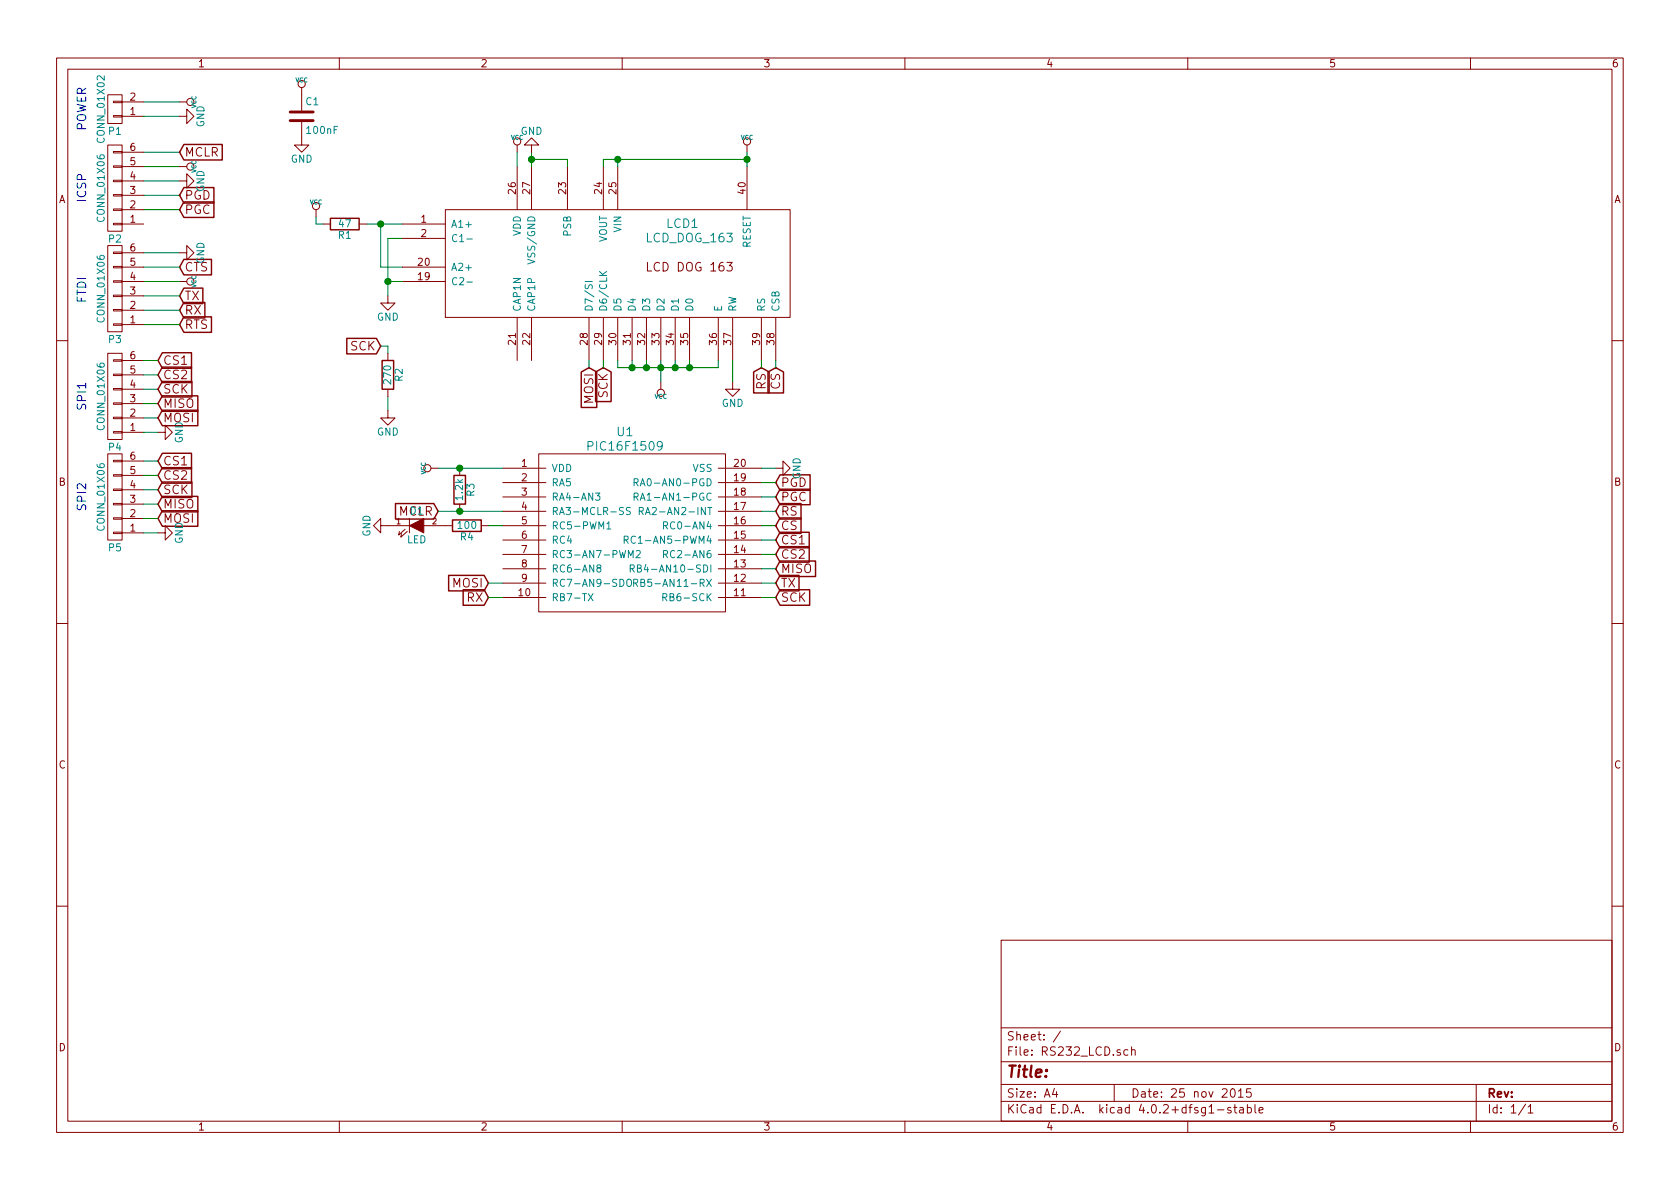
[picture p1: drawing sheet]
EESchema Schematic File Version 2
LIBS:power
LIBS:device
LIBS:transistors
LIBS:conn
LIBS:linear
LIBS:regul
LIBS:74xx
LIBS:cmos4000
LIBS:adc-dac
LIBS:memory
LIBS:xilinx
LIBS:microcontrollers
LIBS:dsp
LIBS:microchip
LIBS:analog_switches
LIBS:motorola
LIBS:texas
LIBS:intel
LIBS:audio
LIBS:interface
LIBS:digital-audio
LIBS:philips
LIBS:display
LIBS:cypress
LIBS:siliconi
LIBS:opto
LIBS:atmel
LIBS:contrib
LIBS:valves
LIBS:w_microcontrollers
LIBS:lib_villemejane
LIBS:RS232_LCD-cache
EELAYER 25 0
EELAYER END
$Descr A4 11693 8268
encoding utf-8
Sheet 1 1
Title ""
Date "25 nov 2015"
Rev ""
Comp ""
Comment1 ""
Comment2 ""
Comment3 ""
Comment4 ""
$EndDescr
$Comp
L LCD_DOG_163 LCD1
U 1 1
P 6200 1250
F 0 "LCD1" H 4750 950 60  0000 C CNN
F 1 "LCD_DOG_163" H 4800 850 60  0000 C CNN
F 2 "lib_villemejane:LCD_DOG" H 6200 1250 60  0001 C CNN
F 3 "" H 6200 1250 60  0000 C CNN
	1    6200 1250
	1    0    0    -1  
$EndComp
$Comp
L VCC #PWR01
U 1 1
P 1250 1950
F 0 "#PWR01" H 1250 2050 30  0001 C CNN
F 1 "VCC" H 1250 2050 30  0000 C CNN
F 2 "" H 1250 1950 60  0000 C CNN
F 3 "" H 1250 1950 60  0000 C CNN
	1    1250 1950
	0    1    1    0   
$EndComp
$Comp
L VCC #PWR02
U 1 1
P 3600 1050
F 0 "#PWR02" H 3600 1150 30  0001 C CNN
F 1 "VCC" H 3600 1150 30  0000 C CNN
F 2 "" H 3600 1050 60  0000 C CNN
F 3 "" H 3600 1050 60  0000 C CNN
	1    3600 1050
	1    0    0    -1  
$EndComp
$Comp
L VCC #PWR03
U 1 1
P 2200 1500
F 0 "#PWR03" H 2200 1600 30  0001 C CNN
F 1 "VCC" H 2200 1600 30  0000 C CNN
F 2 "" H 2200 1500 60  0000 C CNN
F 3 "" H 2200 1500 60  0000 C CNN
	1    2200 1500
	1    0    0    -1  
$EndComp
Wire Wire Line
	3600 1050 3600 1150
Wire Wire Line
	3700 1050 3700 1150
Wire Wire Line
	2800 1550 2550 1550
Wire Wire Line
	2800 1850 2650 1850
Wire Wire Line
	2650 1850 2650 1550
Connection ~ 2650 1550
Wire Wire Line
	2800 1950 2700 1950
Wire Wire Line
	2700 1650 2700 2050
Wire Wire Line
	2700 1650 2800 1650
Connection ~ 2700 1950
Wire Wire Line
	2250 1550 2200 1550
Wire Wire Line
	2200 1550 2200 1500
Wire Wire Line
	1000 1450 1250 1450
Text GLabel 5400 3550 2    60   Input ~ 0
RS
Text GLabel 5400 4150 2    60   Input ~ 0
SCK
Text GLabel 3400 4050 0    60   Input ~ 0
MOSI
Wire Wire Line
	1000 1050 1250 1050
Wire Wire Line
	1000 1150 1250 1150
Wire Wire Line
	1000 1250 1250 1250
Wire Wire Line
	1000 1350 1250 1350
$Comp
L VCC #PWR04
U 1 1
P 5200 1050
F 0 "#PWR04" H 5200 1150 30  0001 C CNN
F 1 "VCC" H 5200 1150 30  0000 C CNN
F 2 "" H 5200 1050 60  0000 C CNN
F 3 "" H 5200 1050 60  0000 C CNN
	1    5200 1050
	1    0    0    -1  
$EndComp
Wire Wire Line
	3950 1150 3950 1100
Wire Wire Line
	3950 1100 3700 1100
Connection ~ 3700 1100
Wire Wire Line
	4200 1150 4200 1100
Wire Wire Line
	4200 1100 5200 1100
Wire Wire Line
	4300 1100 4300 1150
Wire Wire Line
	5200 1050 5200 1150
Connection ~ 4300 1100
Connection ~ 5200 1100
Text GLabel 5400 2550 3    60   Input ~ 0
CS
Text GLabel 5300 2550 3    60   Input ~ 0
RS
Text GLabel 4100 2550 3    60   Input ~ 0
MOSI
Text GLabel 4200 2550 3    60   Input ~ 0
SCK
$Comp
L VCC #PWR05
U 1 1
P 4600 2650
F 0 "#PWR05" H 4600 2750 30  0001 C CNN
F 1 "VCC" H 4600 2750 30  0000 C CNN
F 2 "" H 4600 2650 60  0000 C CNN
F 3 "" H 4600 2650 60  0000 C CNN
	1    4600 2650
	-1   0    0    1   
$EndComp
Wire Wire Line
	4100 2550 4100 2500
Wire Wire Line
	4200 2550 4200 2500
Wire Wire Line
	4600 2650 4600 2500
Wire Wire Line
	4300 2500 4300 2550
Wire Wire Line
	4300 2550 5000 2550
Connection ~ 4600 2550
Wire Wire Line
	4400 2500 4400 2550
Connection ~ 4400 2550
Wire Wire Line
	4500 2500 4500 2550
Connection ~ 4500 2550
Wire Wire Line
	4700 2550 4700 2500
Wire Wire Line
	4800 2550 4800 2500
Connection ~ 4700 2550
Wire Wire Line
	5000 2550 5000 2500
Connection ~ 4800 2550
Wire Wire Line
	5100 2500 5100 2650
Wire Wire Line
	5300 2500 5300 2550
Wire Wire Line
	5400 2500 5400 2550
Text GLabel 2650 2400 0    60   Input ~ 0
SCK
Wire Wire Line
	2650 2400 2700 2400
Wire Wire Line
	2700 2400 2700 2450
Wire Wire Line
	2700 2750 2700 2850
$Comp
L PIC16F1509 U1
U 1 1
P 4400 3450
F 0 "U1" H 4350 3900 60  0000 C CNN
F 1 "PIC16F1509" H 4350 3800 60  0000 C CNN
F 2 "Housings_DIP:DIP-20_W7.62mm_LongPads" H 4100 3450 60  0001 C CNN
F 3 "" H 4100 3450 60  0000 C CNN
	1    4400 3450
	1    0    0    -1  
$EndComp
Text GLabel 1250 1050 2    60   Input ~ 0
MCLR
$Comp
L VCC #PWR06
U 1 1
P 3050 3250
F 0 "#PWR06" H 3050 3350 30  0001 C CNN
F 1 "VCC" H 3050 3350 30  0000 C CNN
F 2 "" H 3050 3250 60  0000 C CNN
F 3 "" H 3050 3250 60  0000 C CNN
	1    3050 3250
	0    -1   -1   0   
$EndComp
Text GLabel 5400 3350 2    60   Input ~ 0
PGD
Text GLabel 5400 3450 2    60   Input ~ 0
PGC
Text GLabel 3050 3550 0    60   Input ~ 0
MCLR
$Comp
L R R1
U 1 1
P 2400 1550
F 0 "R1" V 2480 1550 50  0000 C CNN
F 1 "47" V 2400 1550 50  0000 C CNN
F 2 "Discret:R5" V 2330 1550 50  0001 C CNN
F 3 "" H 2400 1550 50  0000 C CNN
	1    2400 1550
	0    1    1    0   
$EndComp
$Comp
L R R2
U 1 1
P 2700 2600
F 0 "R2" V 2780 2600 50  0000 C CNN
F 1 "270" V 2700 2600 50  0000 C CNN
F 2 "Discret:R5" V 2630 2600 50  0001 C CNN
F 3 "" H 2700 2600 50  0000 C CNN
	1    2700 2600
	1    0    0    -1  
$EndComp
$Comp
L R R3
U 1 1
P 3200 3400
F 0 "R3" V 3280 3400 50  0000 C CNN
F 1 "1.2k" V 3200 3400 50  0000 C CNN
F 2 "Discret:R5" V 3130 3400 50  0001 C CNN
F 3 "" H 3200 3400 50  0000 C CNN
	1    3200 3400
	1    0    0    -1  
$EndComp
Wire Wire Line
	3050 3550 3500 3550
Connection ~ 3200 3550
Wire Wire Line
	3050 3250 3500 3250
Connection ~ 3200 3250
Text GLabel 1250 1350 2    60   Input ~ 0
PGD
Text GLabel 1250 1450 2    60   Input ~ 0
PGC
Text Notes 600  1400 1    60   ~ 0
ICSP
Text Notes 600  2100 1    60   ~ 0
FTDI
Text GLabel 1250 1850 2    60   Input ~ 0
CTS
Text GLabel 1250 2250 2    60   Input ~ 0
RTS
Text GLabel 1250 2050 2    60   Input ~ 0
TX
Text GLabel 1250 2150 2    60   Input ~ 0
RX
Text GLabel 3400 4150 0    60   Input ~ 0
RX
Text GLabel 5400 4050 2    60   Input ~ 0
TX
Wire Wire Line
	1000 2250 1250 2250
Wire Wire Line
	1000 2150 1250 2150
Wire Wire Line
	1000 2050 1250 2050
Wire Wire Line
	1000 1950 1250 1950
Wire Wire Line
	1000 1850 1250 1850
Wire Wire Line
	1000 1750 1250 1750
Wire Wire Line
	5300 3350 5400 3350
Wire Wire Line
	5300 3450 5400 3450
$Comp
L R R4
U 1 1
P 3250 3650
F 0 "R4" V 3330 3650 50  0000 C CNN
F 1 "100" V 3250 3650 50  0000 C CNN
F 2 "Discret:R5" V 3180 3650 50  0001 C CNN
F 3 "" H 3250 3650 50  0000 C CNN
	1    3250 3650
	0    1    1    0   
$EndComp
$Comp
L LED D1
U 1 1
P 2900 3650
F 0 "D1" H 2900 3750 50  0000 C CNN
F 1 "LED" H 2900 3550 50  0000 C CNN
F 2 "LEDs:LED-5MM" H 2900 3650 50  0001 C CNN
F 3 "" H 2900 3650 50  0000 C CNN
	1    2900 3650
	1    0    0    -1  
$EndComp
Wire Wire Line
	5300 3650 5400 3650
Wire Wire Line
	5300 4050 5400 4050
Wire Wire Line
	5300 4150 5400 4150
Wire Wire Line
	3400 4150 3500 4150
Wire Wire Line
	3400 4050 3500 4050
$Comp
L CONN_01X02 P1
U 1 1
P 800 750
F 0 "P1" H 800 900 50  0000 C CNN
F 1 "CONN_01X02" V 900 750 50  0000 C CNN
F 2 "Pin_Headers:Pin_Header_Straight_1x02" H 800 750 50  0001 C CNN
F 3 "" H 800 750 50  0000 C CNN
	1    800  750 
	-1   0    0    1   
$EndComp
$Comp
L CONN_01X06 P2
U 1 1
P 800 1300
F 0 "P2" H 800 1650 50  0000 C CNN
F 1 "CONN_01X06" V 900 1300 50  0000 C CNN
F 2 "Pin_Headers:Pin_Header_Straight_1x06" H 800 1300 50  0001 C CNN
F 3 "" H 800 1300 50  0000 C CNN
	1    800  1300
	-1   0    0    1   
$EndComp
$Comp
L CONN_01X06 P3
U 1 1
P 800 2000
F 0 "P3" H 800 2350 50  0000 C CNN
F 1 "CONN_01X06" V 900 2000 50  0000 C CNN
F 2 "Pin_Headers:Pin_Header_Straight_1x06" H 800 2000 50  0001 C CNN
F 3 "" H 800 2000 50  0000 C CNN
	1    800  2000
	-1   0    0    1   
$EndComp
Text Notes 600  900  1    60   ~ 0
POWER
$Comp
L VCC #PWR07
U 1 1
P 1250 1150
F 0 "#PWR07" H 1250 1250 30  0001 C CNN
F 1 "VCC" H 1250 1250 30  0000 C CNN
F 2 "" H 1250 1150 60  0000 C CNN
F 3 "" H 1250 1150 60  0000 C CNN
	1    1250 1150
	0    1    1    0   
$EndComp
$Comp
L VCC #PWR08
U 1 1
P 1250 700
F 0 "#PWR08" H 1250 800 30  0001 C CNN
F 1 "VCC" H 1250 800 30  0000 C CNN
F 2 "" H 1250 700 60  0000 C CNN
F 3 "" H 1250 700 60  0000 C CNN
	1    1250 700 
	0    1    1    0   
$EndComp
Wire Wire Line
	1000 700  1250 700 
Wire Wire Line
	1000 800  1250 800 
Text Notes 600  2850 1    60   ~ 0
SPI1
$Comp
L CONN_01X06 P5
U 1 1
P 800 3450
F 0 "P5" H 800 3800 50  0000 C CNN
F 1 "CONN_01X06" V 900 3450 50  0000 C CNN
F 2 "Pin_Headers:Pin_Header_Straight_1x06" H 800 3450 50  0001 C CNN
F 3 "" H 800 3450 50  0000 C CNN
	1    800  3450
	-1   0    0    1   
$EndComp
Text GLabel 1100 3300 2    60   Input ~ 0
CS2
Text GLabel 5400 3850 2    60   Input ~ 0
CS2
Text GLabel 5400 3750 2    60   Input ~ 0
CS1
Text GLabel 5400 3950 2    60   Input ~ 0
MISO
Text GLabel 1100 3600 2    60   Input ~ 0
MOSI
Text GLabel 1100 3400 2    60   Input ~ 0
SCK
Text GLabel 1100 3200 2    60   Input ~ 0
CS1
Text GLabel 1100 3500 2    60   Input ~ 0
MISO
Wire Wire Line
	1000 3200 1100 3200
Wire Wire Line
	1000 3300 1100 3300
Wire Wire Line
	1000 3400 1100 3400
Wire Wire Line
	1000 3500 1100 3500
Wire Wire Line
	1000 3600 1100 3600
Wire Wire Line
	1000 3700 1100 3700
$Comp
L CONN_01X06 P4
U 1 1
P 800 2750
F 0 "P4" H 800 3100 50  0000 C CNN
F 1 "CONN_01X06" V 900 2750 50  0000 C CNN
F 2 "Pin_Headers:Pin_Header_Straight_1x06" H 800 2750 50  0001 C CNN
F 3 "" H 800 2750 50  0000 C CNN
	1    800  2750
	-1   0    0    1   
$EndComp
Text GLabel 1100 2600 2    60   Input ~ 0
CS2
Text GLabel 1100 2500 2    60   Input ~ 0
CS1
Wire Wire Line
	1000 2500 1100 2500
Wire Wire Line
	1000 2600 1100 2600
Wire Wire Line
	1000 2700 1100 2700
Wire Wire Line
	1000 2800 1100 2800
Wire Wire Line
	1000 2900 1100 2900
Wire Wire Line
	1000 3000 1100 3000
Text Notes 600  3550 1    60   ~ 0
SPI2\n
$Comp
L C C1
U 1 1
P 2100 800
F 0 "C1" H 2125 900 50  0000 L CNN
F 1 "100nF" H 2125 700 50  0000 L CNN
F 2 "Capacitors_ThroughHole:C_Rect_L7_W2.5_P5" H 2138 650 50  0001 C CNN
F 3 "" H 2100 800 50  0000 C CNN
	1    2100 800 
	1    0    0    -1  
$EndComp
$Comp
L VCC #PWR09
U 1 1
P 2100 650
F 0 "#PWR09" H 2100 750 30  0001 C CNN
F 1 "VCC" H 2100 750 30  0000 C CNN
F 2 "" H 2100 650 60  0000 C CNN
F 3 "" H 2100 650 60  0000 C CNN
	1    2100 650 
	1    0    0    -1  
$EndComp
$Comp
L GND #PWR010
U 1 1
P 3700 1050
F 0 "#PWR010" H 3700 800 50  0001 C CNN
F 1 "GND" H 3700 900 50  0000 C CNN
F 2 "" H 3700 1050 50  0000 C CNN
F 3 "" H 3700 1050 50  0000 C CNN
	1    3700 1050
	-1   0    0    1   
$EndComp
$Comp
L GND #PWR011
U 1 1
P 1250 800
F 0 "#PWR011" H 1250 550 50  0001 C CNN
F 1 "GND" H 1250 650 50  0000 C CNN
F 2 "" H 1250 800 50  0000 C CNN
F 3 "" H 1250 800 50  0000 C CNN
	1    1250 800 
	0    -1   -1   0   
$EndComp
$Comp
L GND #PWR012
U 1 1
P 1250 1250
F 0 "#PWR012" H 1250 1000 50  0001 C CNN
F 1 "GND" H 1250 1100 50  0000 C CNN
F 2 "" H 1250 1250 50  0000 C CNN
F 3 "" H 1250 1250 50  0000 C CNN
	1    1250 1250
	0    -1   -1   0   
$EndComp
$Comp
L GND #PWR013
U 1 1
P 2100 950
F 0 "#PWR013" H 2100 700 50  0001 C CNN
F 1 "GND" H 2100 800 50  0000 C CNN
F 2 "" H 2100 950 50  0000 C CNN
F 3 "" H 2100 950 50  0000 C CNN
	1    2100 950 
	1    0    0    -1  
$EndComp
$Comp
L GND #PWR014
U 1 1
P 1250 1750
F 0 "#PWR014" H 1250 1500 50  0001 C CNN
F 1 "GND" H 1250 1600 50  0000 C CNN
F 2 "" H 1250 1750 50  0000 C CNN
F 3 "" H 1250 1750 50  0000 C CNN
	1    1250 1750
	0    -1   -1   0   
$EndComp
$Comp
L GND #PWR015
U 1 1
P 2700 2850
F 0 "#PWR015" H 2700 2600 50  0001 C CNN
F 1 "GND" H 2700 2700 50  0000 C CNN
F 2 "" H 2700 2850 50  0000 C CNN
F 3 "" H 2700 2850 50  0000 C CNN
	1    2700 2850
	1    0    0    -1  
$EndComp
$Comp
L GND #PWR016
U 1 1
P 2700 2050
F 0 "#PWR016" H 2700 1800 50  0001 C CNN
F 1 "GND" H 2700 1900 50  0000 C CNN
F 2 "" H 2700 2050 50  0000 C CNN
F 3 "" H 2700 2050 50  0000 C CNN
	1    2700 2050
	1    0    0    -1  
$EndComp
$Comp
L GND #PWR017
U 1 1
P 1100 3000
F 0 "#PWR017" H 1100 2750 50  0001 C CNN
F 1 "GND" H 1100 2850 50  0000 C CNN
F 2 "" H 1100 3000 50  0000 C CNN
F 3 "" H 1100 3000 50  0000 C CNN
	1    1100 3000
	0    -1   -1   0   
$EndComp
$Comp
L GND #PWR018
U 1 1
P 1100 3700
F 0 "#PWR018" H 1100 3450 50  0001 C CNN
F 1 "GND" H 1100 3550 50  0000 C CNN
F 2 "" H 1100 3700 50  0000 C CNN
F 3 "" H 1100 3700 50  0000 C CNN
	1    1100 3700
	0    -1   -1   0   
$EndComp
$Comp
L GND #PWR019
U 1 1
P 5400 3250
F 0 "#PWR019" H 5400 3000 50  0001 C CNN
F 1 "GND" H 5400 3100 50  0000 C CNN
F 2 "" H 5400 3250 50  0000 C CNN
F 3 "" H 5400 3250 50  0000 C CNN
	1    5400 3250
	0    -1   -1   0   
$EndComp
Wire Wire Line
	5300 3250 5400 3250
$Comp
L GND #PWR021
U 1 1
P 5100 2650
F 0 "#PWR021" H 5100 2400 50  0001 C CNN
F 1 "GND" H 5100 2500 50  0000 C CNN
F 2 "" H 5100 2650 50  0000 C CNN
F 3 "" H 5100 2650 50  0000 C CNN
	1    5100 2650
	1    0    0    -1  
$EndComp
Wire Wire Line
	5300 3750 5400 3750
Wire Wire Line
	5300 3850 5400 3850
Wire Wire Line
	5300 3950 5400 3950
Text GLabel 1100 2700 2    60   Input ~ 0
SCK
Text GLabel 1100 2800 2    60   Input ~ 0
MISO
Text GLabel 1100 2900 2    60   Input ~ 0
MOSI
$Comp
L GND #PWR?
U 1 1
P 2700 3650
F 0 "#PWR?" H 2700 3400 50  0001 C CNN
F 1 "GND" H 2700 3500 50  0000 C CNN
F 2 "" H 2700 3650 50  0000 C CNN
F 3 "" H 2700 3650 50  0000 C CNN
	1    2700 3650
	0    1    1    0   
$EndComp
Wire Wire Line
	3400 3650 3500 3650
Text GLabel 5400 3650 2    60   Input ~ 0
CS
Wire Wire Line
	5300 3550 5400 3550
$EndSCHEMATC
